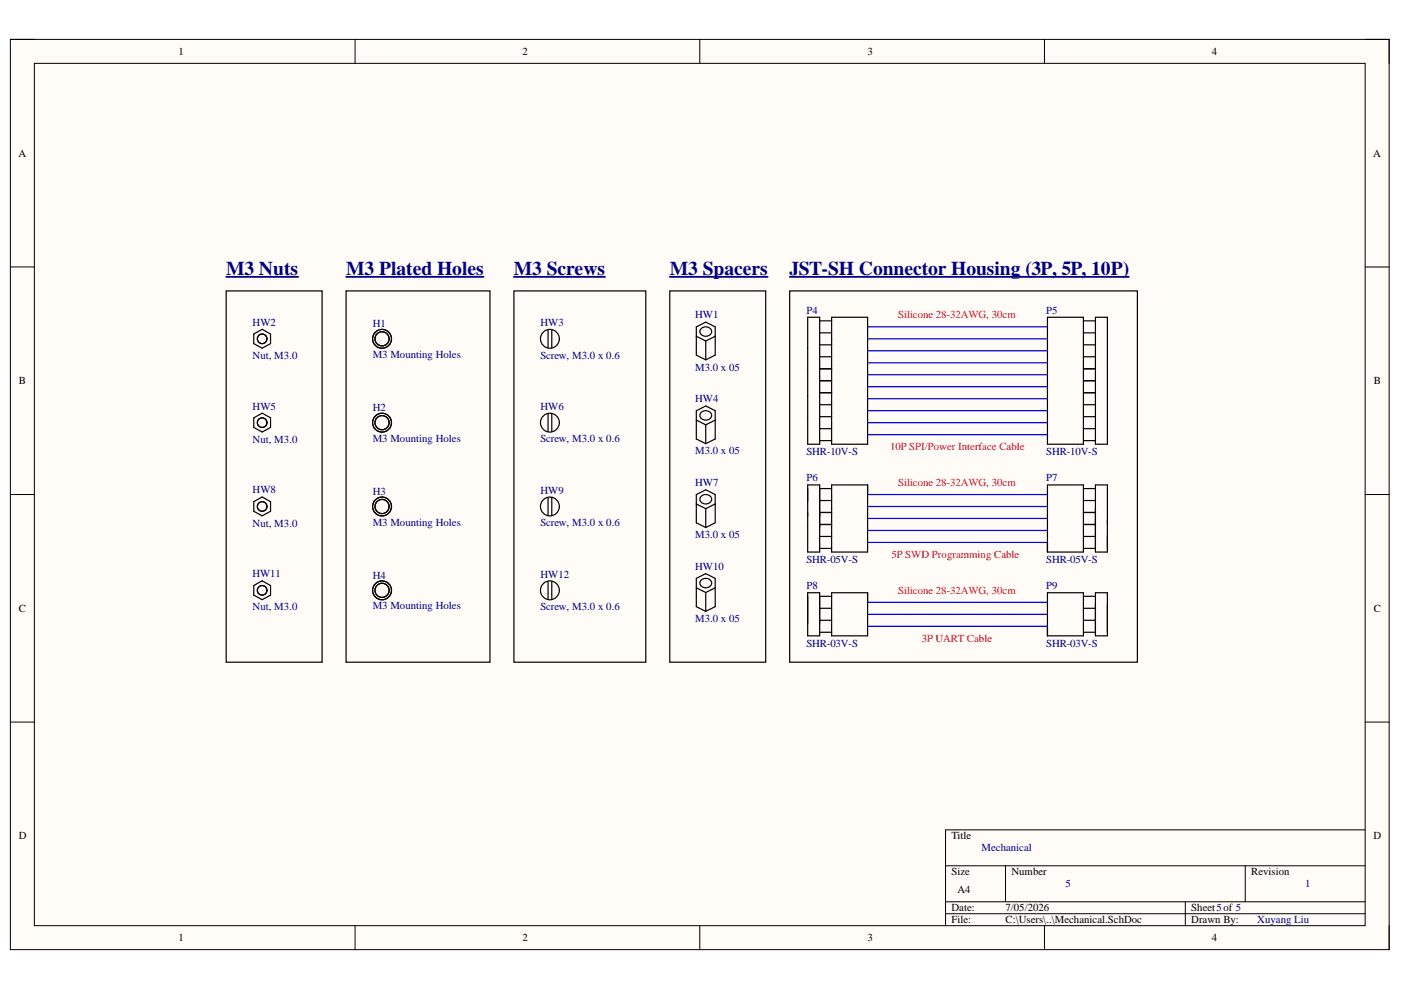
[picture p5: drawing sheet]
<svg xmlns="http://www.w3.org/2000/svg" width="297mm" height="210mm" viewBox="0 0 297 210" stroke-linecap="round" stroke-linejoin="round" font-family="sans-serif">
<path d="M2.2 8.4h292.3v192.9h-292.3z" fill-rule="evenodd" fill="#fffcf8"/>
<path d="M2.2 8.4h292.3v192.9h-292.3z" fill="none" stroke="#000" stroke-width=".21"/>
<path d="M7.3 13.4h282.1v182.9h-282.1z" fill-rule="evenodd" fill="#fffcf8"/>
<g fill="none" stroke="#000" stroke-width=".21">
<path d="M2.2 8.4h5.1M7.3 13.4h282.1v182.9h-282.1zM75.3 8.4v5M148.4 8.4v5M221.4 8.4v5M289.4 8.4h5.1v5M2.2 56.6h5.1M289.4 56.6h5.1M2.2 104.8h5.1M289.4 104.9h5.1M2.2 153.1h5.1M289.4 153.1h5.1"/>
<path d="M289.4 176h-88.9v20.3M75.3 196.3v5M148.4 196.3v5M200.5 183.6h88.9M200.5 191.2h88.9M200.5 193.7h88.9M213.2 183.6v7.6M221.4 196.3v5M251.3 191.2v5.1M264 183.6v7.6M294.5 196.3v5"/>
</g>
<g fill="none" stroke="#000" stroke-width=".25">
<path d="M48 61.7h20.3v78.7h-20.3zM53.8 70.8l1.8-1 1.8 1v2.1l-1.8 .9-1.8-.9zM73.4 61.7h30.5v78.7h-30.5zM109 61.7h27.9v78.7h-27.9zM116.2 69.9v3.8M117 69.9v3.8M118.6 71.8a2 2 0 0 0-2.8-1.8 2 2 0 0 0-.5 3.4 2 2 0 0 0 3.2-1l.1-.5M142 61.7h20.3v78.7h-20.3zM147.6 69.3l2-1 2 1v6l-2 1-2-1zM147.6 71.3l2 1 2-1M148.6 69.7a1.25 1.25 0 0 1 1.5-.3 1.25 1.25 0 0 1 .7 1.2 1.25 1.25 0 0 1-1.4 .7 1.25 1.25 0 0 1-1-1.3zM149.6 72.3v3.9"/>
<path d="M167.4 61.7h73.7v78.7h-73.7zM171.2 67.3h2.6v26.9h-2.6zM173.8 78.2h2.5M173.8 73.1h2.5M173.8 68h2.5M173.8 75.6h2.5M173.8 70.6h2.5M176.3 67.3h7.6v26.9h-7.6zM222.1 67.3h7.6v26.9h-7.6zM229.7 78.2h2.6M229.7 73.1h2.6M229.7 68h2.6"/>
<path d="M229.7 75.6h2.6M229.7 70.6h2.6M232.3 67.3h2.5v26.9h-2.5zM53.8 88.6l1.8-1 1.8 1v2l-1.8 1-1.8-1zM116.2 87.7v3.8M117 87.7v3.8M118.6 89.6a2 2 0 0 0-2.8-1.8 2 2 0 0 0-.5 3.3 2 2 0 0 0 3.2-.9l.1-.5M147.6 87.1l2-1 2 1v6l-2 1-2-1zM147.6 89.1l2 1 2-1M148.6 87.5a1.25 1.25 0 0 1 1.5-.4 1.25 1.25 0 0 1 .7 1.3 1.25 1.25 0 0 1-1.4 .7 1.25 1.25 0 0 1-1-1.3zM149.6 90.1v3.8M173.8 90.9h2.5"/>
<path d="M173.8 93.4h2.5M173.8 88.3h2.5M173.8 83.3h2.5M173.8 85.8h2.5M173.8 80.7h2.5M229.7 90.9h2.6M229.7 93.4h2.6M229.7 88.3h2.6M229.7 83.3h2.6M229.7 85.8h2.6M229.7 80.7h2.6M53.8 106.4l1.8-1 1.8 1v2l-1.8 1-1.8-1z"/>
<path d="M116.2 105.5v3.8M117 105.5v3.8M118.6 107.4a2 2 0 0 0-2.8-1.8 2 2 0 0 0-.5 3.3 2 2 0 0 0 3.2-.9l.1-.6M147.6 104.8l2-.9 2 .9v6.1l-2 .9-2-.9zM147.6 106.9l2 1 2-1M148.6 105.3a1.25 1.25 0 0 1 1.5-.4 1.25 1.25 0 0 1 .7 1.3 1.25 1.25 0 0 1-1.4 .6 1.25 1.25 0 0 1-1-1.3zM149.6 107.9v3.8M171.2 102.8h2.6v14.2h-2.6zM173.8 113.7h2.5M173.8 116.3h2.5M173.8 111.2h2.5M173.8 108.7h2.5"/>
<path d="M173.8 106.1h2.5M173.8 103.6h2.5M176.3 102.8h7.6v14.2h-7.6zM222.1 102.8h7.6v14.2h-7.6zM229.7 113.7h2.6M229.7 116.3h2.6M229.7 111.2h2.6M229.7 108.7h2.6M229.7 106.1h2.6M229.7 103.6h2.6M232.3 102.8h2.5v14.2h-2.5zM53.8 124.2l1.8-1.1 1.8 1.1v2l-1.8 1-1.8-1z"/>
<path d="M116.2 123.3v3.8M117 123.3v3.8M118.6 125.2a2 2 0 0 0-2.8-1.9 2 2 0 0 0-.5 3.4 2 2 0 0 0 3.2-1l.1-.5M147.6 122.6l2-1 2 1v6l-2 1-2-1zM147.6 124.6l2 1 2-1M148.6 123a1.25 1.25 0 0 1 1.5-.3 1.25 1.25 0 0 1 .7 1.2 1.25 1.25 0 0 1-1.4 .7 1.25 1.25 0 0 1-1-1.3zM149.6 125.7v3.8M171.2 125.7h2.6v9.1h-2.6zM173.8 131.5h2.5M173.8 134.1h2.5M173.8 129h2.5M173.8 126.4h2.5"/>
<path d="M176.3 125.7h7.6v9.1h-7.6zM222.1 125.7h7.6v9.1h-7.6zM229.7 131.5h2.6M229.7 134.1h2.6M229.7 129h2.6M229.7 126.4h2.6M232.3 125.7h2.5v9.1h-2.5z"/>
<circle cx="55.6" cy="71.8" r="1.02"/>
<circle cx="81" cy="71.8" r="2"/>
<circle cx="81" cy="71.8" r="1.5"/>
<circle cx="55.6" cy="89.6" r="1.02"/>
<circle cx="81" cy="89.6" r="2"/>
<circle cx="81" cy="89.6" r="1.5"/>
<circle cx="55.6" cy="107.4" r="1.02"/>
<circle cx="81" cy="107.4" r="2"/>
<circle cx="81" cy="107.4" r="1.5"/>
<circle cx="55.6" cy="125.2" r="1.02"/>
<circle cx="81" cy="125.2" r="2"/>
<circle cx="81" cy="125.2" r="1.5"/>
</g>
<g fill="none" stroke="#00f" stroke-width=".25">
<path d="M183.9 74.4h38.2M183.9 71.8h38.2M183.9 69.3h38.2M183.9 79.5h38.2M183.9 76.9h38.2M183.9 82h38.2M183.9 89.6h38.2M183.9 87.1h38.2M183.9 84.5h38.2M183.9 92.2h38.2M183.9 109.9h38.2M183.9 107.4h38.2"/>
<path d="M183.9 104.9h38.2M183.9 115h38.2M183.9 112.5h38.2M183.9 132.8h38.2M183.9 130.3h38.2M183.9 127.7h38.2"/>
</g>
<path d="M48 58.7h15.2M73.4 58.7h29.1M109 58.7h19.3M142 58.7h20.8M167.4 58.7h71.9" fill="none" stroke="#000080" stroke-width=".38"/>
<g font-size="4.1" fill="#000080">
<text x="48" y="58.2">M3 Nuts</text>
<text x="73.4" y="58.2">M3 Plated Holes</text>
<text x="109" y="58.2">M3 Screws</text>
<text x="142" y="58.2">M3 Spacers</text>
<text x="167.4" y="58.2">JST-SH Connector Housing (3P, 5P, 10P)</text>
</g>
<g font-size="2.3">
<text x="37.9" y="11.7">1</text>
<text x="110.8" y="11.7">2</text>
<text x="184" y="11.7">3</text>
<text x="256.9" y="11.7">4</text>
<text x="3.9" y="33.2">A</text>
<text x="291.1" y="33.2">A</text>
<text x="4" y="81.5">B</text>
<text x="291.3" y="81.5">B</text>
<text x="4" y="129.7">C</text>
<text x="291.3" y="129.7">C</text>
<text x="4" y="178">D</text>
<text x="201.7" y="178">Title</text>
<text x="291.2" y="178">D</text>
<text x="201.7" y="185.6">Size</text>
<text x="214.5" y="185.6">Number</text>
<text x="265.3" y="185.6">Revision</text>
<text x="203" y="189.4">A4</text>
<text x="201.7" y="193.2">Date:</text>
<text x="201.7" y="195.7">File:</text>
<text x="213.2" y="193.2">7/05/2026</text>
<text x="213.2" y="195.7">C:\Users\..\Mechanical.SchDoc</text>
<text x="252.6" y="193.2">Sheet5of 5</text>
<text x="252.6" y="195.7">Drawn By:</text>
<text x="37.9" y="199.6">1</text>
<text x="110.8" y="199.6">2</text>
<text x="184" y="199.6">3</text>
<text x="256.9" y="199.6">4</text>
</g>
<g font-size="2.3" fill="#000080">
<text x="53.6" y="69">HW2</text>
<text x="79" y="69.3">H1</text>
<text x="114.6" y="69.2">HW3</text>
<text x="147.4" y="67.5">HW1</text>
<text x="171" y="66.5">P4</text>
<text x="221.8" y="66.5">P5</text>
<text x="53.6" y="76.1">Nut, M3.0</text>
<text x="79" y="75.8">M3 Mounting Holes</text>
<text x="114.6" y="76">Screw, M3.0 x 0.6</text>
<text x="147.4" y="78.6">M3.0 x 05</text>
<text x="53.6" y="86.8">HW5</text>
<text x="79" y="87.1">H2</text>
<text x="114.6" y="87">HW6</text>
<text x="147.4" y="85.3">HW4</text>
<text x="53.6" y="93.9">Nut, M3.0</text>
<text x="79" y="93.6">M3 Mounting Holes</text>
<text x="114.6" y="93.8">Screw, M3.0 x 0.6</text>
<text x="147.4" y="96.3">M3.0 x 05</text>
<text x="171" y="96.5">SHR-10V-S</text>
<text x="221.8" y="96.5">SHR-10V-S</text>
<text x="53.6" y="104.6">HW8</text>
<text x="79" y="104.9">H3</text>
<text x="114.6" y="104.7">HW9</text>
<text x="147.4" y="103.1">HW7</text>
<text x="171" y="102">P6</text>
<text x="221.8" y="102">P7</text>
<text x="53.6" y="111.6">Nut, M3.0</text>
<text x="79" y="111.4">M3 Mounting Holes</text>
<text x="114.6" y="111.6">Screw, M3.0 x 0.6</text>
<text x="147.4" y="114.1">M3.0 x 05</text>
<text x="171" y="119.3">SHR-05V-S</text>
<text x="221.8" y="119.3">SHR-05V-S</text>
<text x="53.6" y="122.4">HW11</text>
<text x="79" y="122.7">H4</text>
<text x="114.6" y="122.5">HW12</text>
<text x="147.4" y="120.8">HW10</text>
<text x="171" y="124.9">P8</text>
<text x="221.8" y="124.9">P9</text>
<text x="53.6" y="129.4">Nut, M3.0</text>
<text x="79" y="129.2">M3 Mounting Holes</text>
<text x="114.6" y="129.3">Screw, M3.0 x 0.6</text>
<text x="147.4" y="131.9">M3.0 x 05</text>
<text x="171" y="137.1">SHR-03V-S</text>
<text x="221.8" y="137.1">SHR-03V-S</text>
<text x="208.1" y="180.5">Mechanical</text>
<text x="225.9" y="188.1">5</text>
<text x="276.7" y="188.1">1</text>
<text x="266.6" y="195.7">Xuyang Liu</text>
</g>
<g font-size="2.3" fill="#f00">
<text x="190.4" y="67.5">Silicone 28-32AWG, 30cm</text>
<text x="188.7" y="95.5">10P SPI/Power Interface Cable</text>
<text x="190.4" y="103.1">Silicone 28-32AWG, 30cm</text>
<text x="189" y="118.3">5P SWD Programming Cable</text>
<text x="190.4" y="125.9">Silicone 28-32AWG, 30cm</text>
<text x="195.5" y="136.1">3P UART Cable</text>
</g>
</svg>
